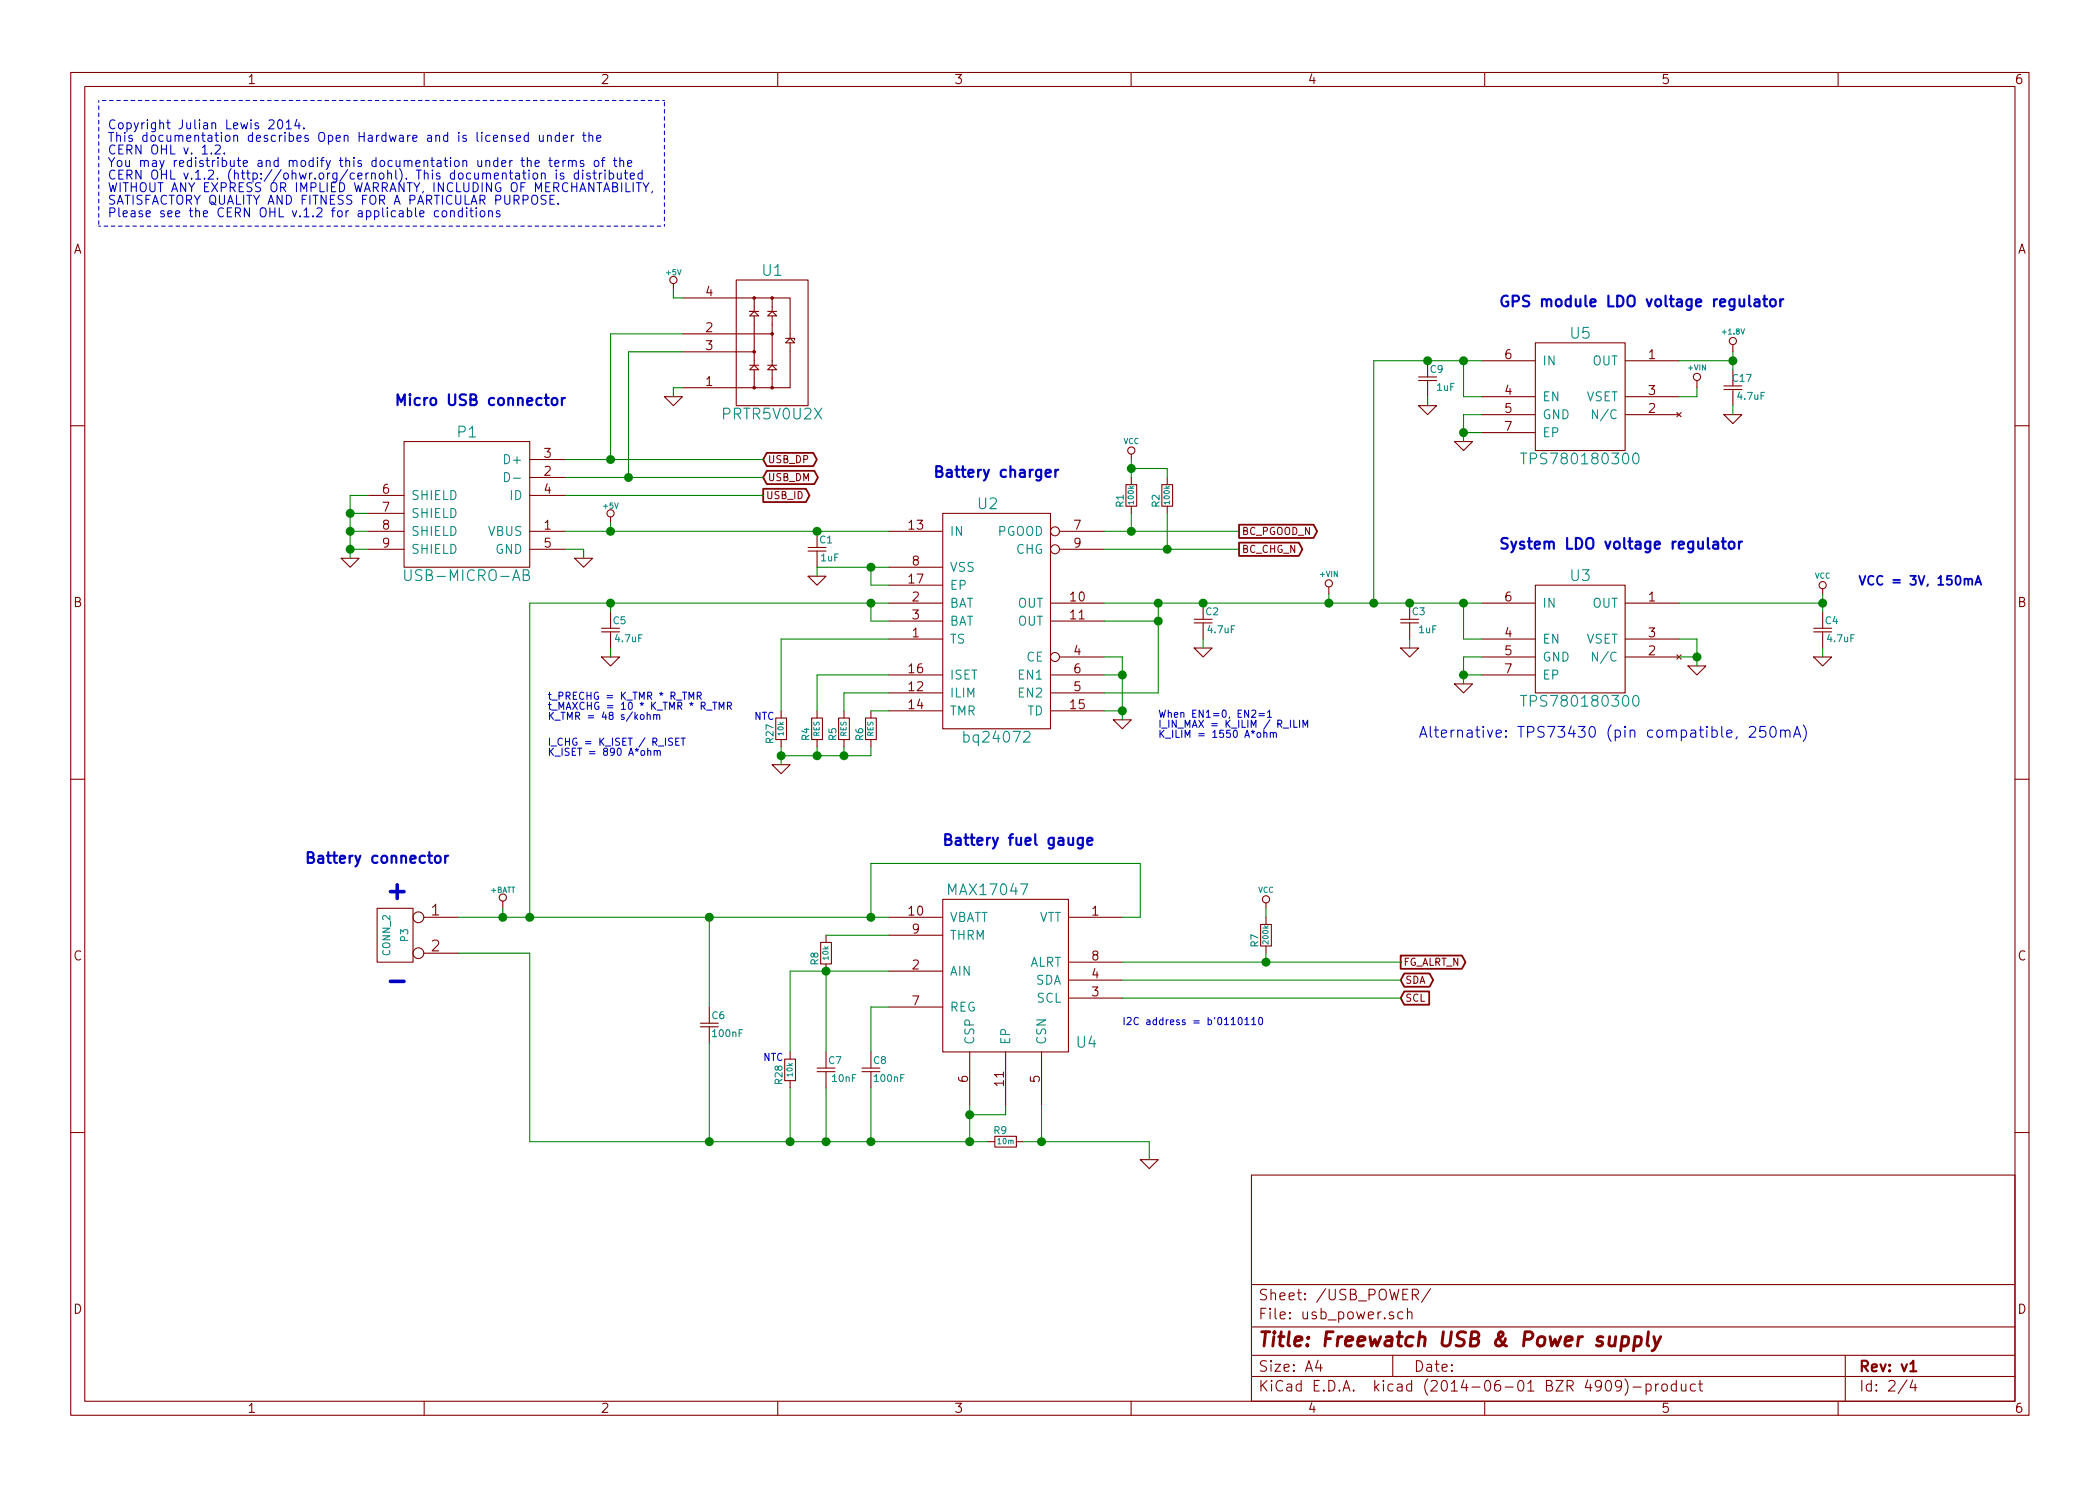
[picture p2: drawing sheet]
EESchema Schematic File Version 2
LIBS:power
LIBS:device
LIBS:transistors
LIBS:conn
LIBS:linear
LIBS:regul
LIBS:74xx
LIBS:cmos4000
LIBS:adc-dac
LIBS:memory
LIBS:xilinx
LIBS:special
LIBS:microcontrollers
LIBS:dsp
LIBS:microchip
LIBS:analog_switches
LIBS:motorola
LIBS:texas
LIBS:intel
LIBS:audio
LIBS:interface
LIBS:digital-audio
LIBS:philips
LIBS:display
LIBS:cypress
LIBS:siliconi
LIBS:opto
LIBS:atmel
LIBS:contrib
LIBS:valves
LIBS:freewatch
LIBS:freewatch_v1-cache
EELAYER 24 0
EELAYER END
$Descr A4 11693 8268
encoding utf-8
Sheet 2 4
Title "Freewatch USB & Power supply"
Date ""
Rev "v1"
Comp ""
Comment1 ""
Comment2 ""
Comment3 ""
Comment4 ""
$EndDescr
$Comp
L USB-MICRO-AB P1
U 1 1
P 3150 2550
F 0 "P1" H 2600 2700 60  0000 C CNN
F 1 "USB-MICRO-AB" H 2600 1900 60  0000 C CNN
F 2 "" H 2600 2250 60  0000 C CNN
F 3 "" H 2600 2250 60  0000 C CNN
	1    3150 2550
	1    0    0    -1  
$EndComp
$Comp
L TPS780180300 U3
U 1 1
P 8250 3350
F 0 "U3" H 8800 3500 60  0000 C CNN
F 1 "TPS780180300" H 8800 2800 60  0000 C CNN
F 2 "" H 8250 3350 60  0000 C CNN
F 3 "" H 8250 3350 60  0000 C CNN
	1    8250 3350
	1    0    0    -1  
$EndComp
$Comp
L bq24072 U2
U 1 1
P 4950 2950
F 0 "U2" H 5500 3100 60  0000 C CNN
F 1 "bq24072" H 5550 1800 60  0000 C CNN
F 2 "" H 7100 3050 60  0000 C CNN
F 3 "" H 7100 3050 60  0000 C CNN
	1    4950 2950
	1    0    0    -1  
$EndComp
$Comp
L MAX17047 U4
U 1 1
P 4950 5100
F 0 "U4" H 6050 4400 60  0000 C CNN
F 1 "MAX17047" H 5500 5250 60  0000 C CNN
F 2 "" H 5600 5250 60  0000 C CNN
F 3 "" H 5600 5250 60  0000 C CNN
	1    4950 5100
	1    0    0    -1  
$EndComp
$Comp
L GND #PWR01
U 1 1
P 3250 3100
F 0 "#PWR01" H 3250 3100 30  0001 C CNN
F 1 "GND" H 3250 3030 30  0001 C CNN
F 2 "" H 3250 3100 60  0000 C CNN
F 3 "" H 3250 3100 60  0000 C CNN
	1    3250 3100
	1    0    0    -1  
$EndComp
$Comp
L GND #PWR02
U 1 1
P 1950 3100
F 0 "#PWR02" H 1950 3100 30  0001 C CNN
F 1 "GND" H 1950 3030 30  0001 C CNN
F 2 "" H 1950 3100 60  0000 C CNN
F 3 "" H 1950 3100 60  0000 C CNN
	1    1950 3100
	1    0    0    -1  
$EndComp
$Comp
L +5V #PWR03
U 1 1
P 3400 2900
F 0 "#PWR03" H 3400 2990 20  0001 C CNN
F 1 "+5V" H 3400 2990 30  0000 C CNN
F 2 "" H 3400 2900 60  0000 C CNN
F 3 "" H 3400 2900 60  0000 C CNN
	1    3400 2900
	1    0    0    -1  
$EndComp
$Comp
L VCC #PWR04
U 1 1
P 10150 3300
F 0 "#PWR04" H 10150 3400 30  0001 C CNN
F 1 "VCC" H 10150 3400 30  0000 C CNN
F 2 "" H 10150 3300 60  0000 C CNN
F 3 "" H 10150 3300 60  0000 C CNN
	1    10150 3300
	1    0    0    -1  
$EndComp
$Comp
L CONN_2 P3
U 1 1
P 2200 5200
F 0 "P3" V 2150 5200 40  0000 C CNN
F 1 "CONN_2" V 2250 5200 40  0000 C CNN
F 2 "" H 2200 5200 60  0000 C CNN
F 3 "" H 2200 5200 60  0000 C CNN
	1    2200 5200
	-1   0    0    -1  
$EndComp
Text GLabel 4250 2550 2    40   BiDi ~ 0
USB_DP
Text GLabel 4250 2650 2    40   BiDi ~ 0
USB_DM
Text Notes 4200 4000 0    40   ~ 0
NTC
$Comp
L GND #PWR05
U 1 1
P 6250 4000
F 0 "#PWR05" H 6250 4000 30  0001 C CNN
F 1 "GND" H 6250 3930 30  0001 C CNN
F 2 "" H 6250 4000 60  0000 C CNN
F 3 "" H 6250 4000 60  0000 C CNN
	1    6250 4000
	1    0    0    -1  
$EndComp
Text Notes 6450 4100 0    40   ~ 0
When EN1=0, EN2=1\nI_IN_MAX = K_ILIM / R_ILIM\nK_ILIM = 1550 A*ohm
$Comp
L GND #PWR06
U 1 1
P 4550 3200
F 0 "#PWR06" H 4550 3200 30  0001 C CNN
F 1 "GND" H 4550 3130 30  0001 C CNN
F 2 "" H 4550 3200 60  0000 C CNN
F 3 "" H 4550 3200 60  0000 C CNN
	1    4550 3200
	1    0    0    -1  
$EndComp
$Comp
L RES R9
U 1 1
P 5600 6350
F 0 "R9" H 5570 6410 39  0000 C CNN
F 1 "10m" H 5600 6350 30  0000 C CNN
F 2 "" H 5600 6350 60  0000 C CNN
F 3 "" H 5600 6350 60  0000 C CNN
	1    5600 6350
	1    0    0    -1  
$EndComp
$Comp
L CAP C1
U 1 1
P 4550 3050
F 0 "C1" V 4500 3100 39  0000 C CNN
F 1 "1uF" V 4600 3120 39  0000 C CNN
F 2 "" H 4550 3050 60  0000 C CNN
F 3 "" H 4550 3050 60  0000 C CNN
	1    4550 3050
	0    1    1    0   
$EndComp
$Comp
L CAP C2
U 1 1
P 6700 3450
F 0 "C2" V 6650 3500 39  0000 C CNN
F 1 "4.7uF" V 6750 3550 39  0000 C CNN
F 2 "" H 6700 3450 60  0000 C CNN
F 3 "" H 6700 3450 60  0000 C CNN
	1    6700 3450
	0    1    1    0   
$EndComp
$Comp
L CAP C6
U 1 1
P 3950 5700
F 0 "C6" V 3900 5750 39  0000 C CNN
F 1 "100nF" V 4000 5800 39  0000 C CNN
F 2 "" H 3950 5700 60  0000 C CNN
F 3 "" H 3950 5700 60  0000 C CNN
	1    3950 5700
	0    1    1    0   
$EndComp
$Comp
L RES R6
U 1 1
P 4850 4050
F 0 "R6" H 4820 4110 39  0000 C CNN
F 1 "RES" H 4850 4050 30  0000 C CNN
F 2 "" H 4850 4050 60  0000 C CNN
F 3 "" H 4850 4050 60  0000 C CNN
	1    4850 4050
	0    -1   -1   0   
$EndComp
$Comp
L RES R5
U 1 1
P 4700 4050
F 0 "R5" H 4670 4110 39  0000 C CNN
F 1 "RES" H 4700 4050 30  0000 C CNN
F 2 "" H 4700 4050 60  0000 C CNN
F 3 "" H 4700 4050 60  0000 C CNN
	1    4700 4050
	0    -1   -1   0   
$EndComp
$Comp
L RES R4
U 1 1
P 4550 4050
F 0 "R4" H 4520 4110 39  0000 C CNN
F 1 "RES" H 4550 4050 30  0000 C CNN
F 2 "" H 4550 4050 60  0000 C CNN
F 3 "" H 4550 4050 60  0000 C CNN
	1    4550 4050
	0    -1   -1   0   
$EndComp
$Comp
L GND #PWR07
U 1 1
P 4350 4250
F 0 "#PWR07" H 4350 4250 30  0001 C CNN
F 1 "GND" H 4350 4180 30  0001 C CNN
F 2 "" H 4350 4250 60  0000 C CNN
F 3 "" H 4350 4250 60  0000 C CNN
	1    4350 4250
	1    0    0    -1  
$EndComp
$Comp
L GND #PWR08
U 1 1
P 6400 6450
F 0 "#PWR08" H 6400 6450 30  0001 C CNN
F 1 "GND" H 6400 6380 30  0001 C CNN
F 2 "" H 6400 6450 60  0000 C CNN
F 3 "" H 6400 6450 60  0000 C CNN
	1    6400 6450
	1    0    0    -1  
$EndComp
$Comp
L RES R8
U 1 1
P 4600 5300
F 0 "R8" H 4570 5360 39  0000 C CNN
F 1 "10k" H 4600 5300 30  0000 C CNN
F 2 "" H 4600 5300 60  0000 C CNN
F 3 "" H 4600 5300 60  0000 C CNN
	1    4600 5300
	0    -1   -1   0   
$EndComp
$Comp
L CAP C7
U 1 1
P 4600 5950
F 0 "C7" V 4550 6000 39  0000 C CNN
F 1 "10nF" V 4650 6050 39  0000 C CNN
F 2 "" H 4600 5950 60  0000 C CNN
F 3 "" H 4600 5950 60  0000 C CNN
	1    4600 5950
	0    1    1    0   
$EndComp
$Comp
L CAP C8
U 1 1
P 4850 5950
F 0 "C8" V 4800 6000 39  0000 C CNN
F 1 "100nF" V 4900 6050 39  0000 C CNN
F 2 "" H 4850 5950 60  0000 C CNN
F 3 "" H 4850 5950 60  0000 C CNN
	1    4850 5950
	0    1    1    0   
$EndComp
Text Notes 2150 5000 0    100  ~ 20
+
Text Notes 2150 5500 0    100  ~ 20
-
$Comp
L GND #PWR09
U 1 1
P 6700 3600
F 0 "#PWR09" H 6700 3600 30  0001 C CNN
F 1 "GND" H 6700 3530 30  0001 C CNN
F 2 "" H 6700 3600 60  0000 C CNN
F 3 "" H 6700 3600 60  0000 C CNN
	1    6700 3600
	1    0    0    -1  
$EndComp
$Comp
L CAP C3
U 1 1
P 7850 3450
F 0 "C3" V 7800 3500 39  0000 C CNN
F 1 "1uF" V 7900 3550 39  0000 C CNN
F 2 "" H 7850 3450 60  0000 C CNN
F 3 "" H 7850 3450 60  0000 C CNN
	1    7850 3450
	0    1    1    0   
$EndComp
$Comp
L GND #PWR010
U 1 1
P 7850 3600
F 0 "#PWR010" H 7850 3600 30  0001 C CNN
F 1 "GND" H 7850 3530 30  0001 C CNN
F 2 "" H 7850 3600 60  0000 C CNN
F 3 "" H 7850 3600 60  0000 C CNN
	1    7850 3600
	1    0    0    -1  
$EndComp
$Comp
L GND #PWR011
U 1 1
P 8150 3800
F 0 "#PWR011" H 8150 3800 30  0001 C CNN
F 1 "GND" H 8150 3730 30  0001 C CNN
F 2 "" H 8150 3800 60  0000 C CNN
F 3 "" H 8150 3800 60  0000 C CNN
	1    8150 3800
	1    0    0    -1  
$EndComp
$Comp
L CAP C4
U 1 1
P 10150 3500
F 0 "C4" V 10100 3550 39  0000 C CNN
F 1 "4.7uF" V 10200 3600 39  0000 C CNN
F 2 "" H 10150 3500 60  0000 C CNN
F 3 "" H 10150 3500 60  0000 C CNN
	1    10150 3500
	0    1    1    0   
$EndComp
$Comp
L GND #PWR012
U 1 1
P 10150 3650
F 0 "#PWR012" H 10150 3650 30  0001 C CNN
F 1 "GND" H 10150 3580 30  0001 C CNN
F 2 "" H 10150 3650 60  0000 C CNN
F 3 "" H 10150 3650 60  0000 C CNN
	1    10150 3650
	1    0    0    -1  
$EndComp
Text GLabel 4250 2750 2    40   Output ~ 0
USB_ID
Text Notes 6250 5700 0    40   ~ 0
I2C address = b'0110110
$Comp
L RES R7
U 1 1
P 7050 5200
F 0 "R7" H 7020 5260 39  0000 C CNN
F 1 "200k" H 7050 5200 30  0000 C CNN
F 2 "" H 7050 5200 60  0000 C CNN
F 3 "" H 7050 5200 60  0000 C CNN
	1    7050 5200
	0    -1   -1   0   
$EndComp
$Comp
L VCC #PWR013
U 1 1
P 7050 5050
F 0 "#PWR013" H 7050 5150 30  0001 C CNN
F 1 "VCC" H 7050 5150 30  0000 C CNN
F 2 "" H 7050 5050 60  0000 C CNN
F 3 "" H 7050 5050 60  0000 C CNN
	1    7050 5050
	1    0    0    -1  
$EndComp
Text GLabel 7800 5350 2    40   Output ~ 0
FG_ALRT_N
Text GLabel 7800 5450 2    40   BiDi ~ 0
SDA
Text GLabel 7800 5550 2    40   Input ~ 0
SCL
$Comp
L RES R1
U 1 1
P 6300 2750
F 0 "R1" H 6270 2810 39  0000 C CNN
F 1 "100k" H 6300 2750 30  0000 C CNN
F 2 "" H 6300 2750 60  0000 C CNN
F 3 "" H 6300 2750 60  0000 C CNN
	1    6300 2750
	0    -1   -1   0   
$EndComp
$Comp
L RES R2
U 1 1
P 6500 2750
F 0 "R2" H 6470 2810 39  0000 C CNN
F 1 "100k" H 6500 2750 30  0000 C CNN
F 2 "" H 6500 2750 60  0000 C CNN
F 3 "" H 6500 2750 60  0000 C CNN
	1    6500 2750
	0    -1   -1   0   
$EndComp
$Comp
L VCC #PWR014
U 1 1
P 6300 2550
F 0 "#PWR014" H 6300 2650 30  0001 C CNN
F 1 "VCC" H 6300 2650 30  0000 C CNN
F 2 "" H 6300 2550 60  0000 C CNN
F 3 "" H 6300 2550 60  0000 C CNN
	1    6300 2550
	1    0    0    -1  
$EndComp
Text GLabel 6900 2950 2    40   Output ~ 0
BC_PGOOD_N
Text GLabel 6900 3050 2    40   Output ~ 0
BC_CHG_N
Text Notes 3050 4000 0    40   ~ 0
t_PRECHG = K_TMR * R_TMR\nt_MAXCHG = 10 * K_TMR * R_TMR\nK_TMR = 48 s/kohm
Text Notes 3050 4200 0    40   ~ 0
I_CHG = K_ISET / R_ISET\nK_ISET = 890 A*ohm
Text Notes 10350 3250 0    50   ~ 10
VCC = 3V, 150mA
Text Notes 600  1200 0    50   ~ 0
Copyright Julian Lewis 2014.\nThis documentation describes Open Hardware and is licensed under the\nCERN OHL v. 1.2.\nYou may redistribute and modify this documentation under the terms of the\nCERN OHL v.1.2. (http://ohwr.org/cernohl). This documentation is distributed\nWITHOUT ANY EXPRESS OR IMPLIED WARRANTY, INCLUDING OF MERCHANTABILITY,\nSATISFACTORY QUALITY AND FITNESS FOR A PARTICULAR PURPOSE.\nPlease see the CERN OHL v.1.2 for applicable conditions
$Comp
L PRTR5V0U2X U1
U 1 1
P 3800 1650
F 0 "U1" H 4300 1800 60  0000 C CNN
F 1 "PRTR5V0U2X" H 4300 1000 60  0000 C CNN
F 2 "" H 3800 1450 60  0000 C CNN
F 3 "" H 3800 1450 60  0000 C CNN
	1    3800 1650
	1    0    0    -1  
$EndComp
$Comp
L +5V #PWR015
U 1 1
P 3750 1600
F 0 "#PWR015" H 3750 1690 20  0001 C CNN
F 1 "+5V" H 3750 1690 30  0000 C CNN
F 2 "" H 3750 1600 60  0000 C CNN
F 3 "" H 3750 1600 60  0000 C CNN
	1    3750 1600
	1    0    0    -1  
$EndComp
$Comp
L GND #PWR016
U 1 1
P 3750 2200
F 0 "#PWR016" H 3750 2200 30  0001 C CNN
F 1 "GND" H 3750 2130 30  0001 C CNN
F 2 "" H 3750 2200 60  0000 C CNN
F 3 "" H 3750 2200 60  0000 C CNN
	1    3750 2200
	1    0    0    -1  
$EndComp
$Comp
L CAP C5
U 1 1
P 3400 3500
F 0 "C5" V 3350 3550 39  0000 C CNN
F 1 "4.7uF" V 3450 3600 39  0000 C CNN
F 2 "" H 3400 3500 60  0000 C CNN
F 3 "" H 3400 3500 60  0000 C CNN
	1    3400 3500
	0    1    1    0   
$EndComp
$Comp
L +BATT #PWR017
U 1 1
P 2800 5050
F 0 "#PWR017" H 2800 5000 20  0001 C CNN
F 1 "+BATT" H 2800 5150 30  0000 C CNN
F 2 "" H 2800 5050 60  0000 C CNN
F 3 "" H 2800 5050 60  0000 C CNN
	1    2800 5050
	1    0    0    -1  
$EndComp
Wire Wire Line
	1950 3050 2050 3050
Wire Wire Line
	1950 2750 1950 3100
Wire Wire Line
	3150 3050 3250 3050
Wire Wire Line
	3250 3050 3250 3100
Wire Wire Line
	3150 2950 4950 2950
Wire Wire Line
	2050 2750 1950 2750
Connection ~ 1950 3050
Wire Wire Line
	2050 2950 1950 2950
Connection ~ 1950 2950
Wire Wire Line
	2050 2850 1950 2850
Connection ~ 1950 2850
Wire Wire Line
	3150 2550 4250 2550
Wire Wire Line
	3150 2650 4250 2650
Wire Wire Line
	6150 3650 6250 3650
Wire Wire Line
	6250 3650 6250 4000
Wire Wire Line
	6150 3950 6250 3950
Connection ~ 6250 3950
Wire Wire Line
	6450 3850 6150 3850
Wire Wire Line
	6150 3350 8250 3350
Wire Wire Line
	6150 3750 6250 3750
Connection ~ 6250 3750
Wire Wire Line
	2950 6350 5500 6350
Wire Wire Line
	5700 6350 6400 6350
Wire Wire Line
	5800 6150 5800 6350
Connection ~ 5800 6350
Wire Wire Line
	6400 6350 6400 6450
Wire Wire Line
	4350 4200 4850 4200
Wire Wire Line
	4850 4200 4850 4150
Connection ~ 4550 4200
Wire Wire Line
	4700 4150 4700 4200
Connection ~ 4700 4200
Wire Wire Line
	4850 3950 4950 3950
Wire Wire Line
	4700 3950 4700 3850
Wire Wire Line
	4700 3850 4950 3850
Wire Wire Line
	4550 3950 4550 3750
Wire Wire Line
	4550 3750 4950 3750
Wire Wire Line
	2550 5100 4950 5100
Wire Wire Line
	4950 5200 4600 5200
Wire Wire Line
	4400 5400 4950 5400
Wire Wire Line
	4600 5400 4600 5850
Connection ~ 4600 6350
Wire Wire Line
	4850 6050 4850 6350
Connection ~ 4850 6350
Wire Wire Line
	4350 3550 4950 3550
Wire Wire Line
	4950 3450 4850 3450
Wire Wire Line
	4850 3450 4850 3350
Wire Wire Line
	2950 3350 4950 3350
Connection ~ 4850 3350
Wire Wire Line
	4550 3200 4550 3150
Wire Wire Line
	4550 3150 4950 3150
Connection ~ 4600 5400
Wire Wire Line
	6700 3550 6700 3600
Wire Wire Line
	7850 3550 7850 3600
Wire Wire Line
	8250 3650 8150 3650
Wire Wire Line
	8150 3650 8150 3800
Wire Wire Line
	9350 3350 10150 3350
Wire Wire Line
	8250 3550 8150 3550
Wire Wire Line
	8150 3550 8150 3350
Connection ~ 8150 3350
Wire Wire Line
	10150 3300 10150 3400
Connection ~ 10150 3350
Wire Wire Line
	10150 3600 10150 3650
Wire Wire Line
	4850 5100 4850 4800
Wire Wire Line
	4850 4800 6350 4800
Wire Wire Line
	6350 4800 6350 5100
Wire Wire Line
	6350 5100 6250 5100
Connection ~ 4850 5100
Wire Wire Line
	3150 2750 4250 2750
Wire Wire Line
	3400 2900 3400 2950
Connection ~ 3400 2950
Wire Wire Line
	4950 5600 4850 5600
Wire Wire Line
	4850 5600 4850 5850
Wire Wire Line
	6250 5350 7800 5350
Wire Wire Line
	6250 5450 7800 5450
Wire Wire Line
	6250 5550 7800 5550
Wire Wire Line
	7050 5050 7050 5100
Wire Wire Line
	7050 5300 7050 5350
Connection ~ 7050 5350
Wire Wire Line
	6450 3350 6450 3850
Connection ~ 6450 3350
Wire Wire Line
	6150 3450 6450 3450
Connection ~ 6450 3450
Wire Wire Line
	6150 2950 6900 2950
Wire Wire Line
	6150 3050 6900 3050
Wire Wire Line
	6300 2550 6300 2650
Wire Wire Line
	6300 2600 6500 2600
Wire Wire Line
	6500 2600 6500 2650
Connection ~ 6300 2600
Wire Wire Line
	6300 2850 6300 2950
Connection ~ 6300 2950
Wire Wire Line
	6500 2850 6500 3050
Connection ~ 6500 3050
Wire Wire Line
	5600 6150 5600 6200
Wire Wire Line
	5600 6200 5400 6200
Wire Wire Line
	5400 6150 5400 6350
Connection ~ 5400 6350
Connection ~ 5400 6200
Connection ~ 4550 2950
Connection ~ 6700 3350
Connection ~ 7850 3350
Wire Notes Line
	550  550  550  1250
Wire Notes Line
	550  1250 3700 1250
Wire Notes Line
	3700 1250 3700 550 
Wire Notes Line
	3700 550  550  550 
Wire Wire Line
	3800 2150 3750 2150
Wire Wire Line
	3750 2150 3750 2200
Wire Wire Line
	3800 1650 3750 1650
Wire Wire Line
	3750 1650 3750 1600
Wire Wire Line
	3800 1850 3400 1850
Wire Wire Line
	3400 1850 3400 2550
Connection ~ 3400 2550
Wire Wire Line
	3800 1950 3500 1950
Wire Wire Line
	3500 1950 3500 2650
Connection ~ 3500 2650
Wire Wire Line
	2950 3350 2950 5100
Connection ~ 2950 5100
Wire Wire Line
	2950 5300 2950 6350
Connection ~ 3950 6350
Wire Wire Line
	2550 5300 2950 5300
Wire Wire Line
	3950 5600 3950 5100
Connection ~ 3950 5100
Wire Wire Line
	3950 5800 3950 6350
Wire Wire Line
	2800 5050 2800 5100
Connection ~ 2800 5100
Wire Wire Line
	4600 6050 4600 6350
Text Notes 5200 2650 0    60   ~ 12
Battery charger
Text Notes 8350 3050 0    60   ~ 12
System LDO voltage regulator
Text Notes 5250 4700 0    60   ~ 12
Battery fuel gauge
Text Notes 2200 2250 0    60   ~ 12
Micro USB connector
Text Notes 1700 4800 0    60   ~ 12
Battery connector
$Comp
L GND #PWR018
U 1 1
P 3400 3650
F 0 "#PWR018" H 3400 3650 30  0001 C CNN
F 1 "GND" H 3400 3580 30  0001 C CNN
F 2 "" H 3400 3650 60  0000 C CNN
F 3 "" H 3400 3650 60  0000 C CNN
	1    3400 3650
	1    0    0    -1  
$EndComp
Wire Wire Line
	3400 3350 3400 3400
Connection ~ 3400 3350
Wire Wire Line
	3400 3600 3400 3650
Wire Wire Line
	4950 3250 4850 3250
Wire Wire Line
	4850 3250 4850 3150
Connection ~ 4850 3150
Wire Wire Line
	8250 3750 8150 3750
Connection ~ 8150 3750
$Comp
L RES R27
U 1 1
P 4350 4050
F 0 "R27" H 4320 4110 39  0000 C CNN
F 1 "10k" H 4350 4050 30  0000 C CNN
F 2 "" H 4350 4050 60  0000 C CNN
F 3 "" H 4350 4050 60  0000 C CNN
	1    4350 4050
	0    -1   -1   0   
$EndComp
Wire Wire Line
	4350 3550 4350 3950
Wire Wire Line
	4350 4150 4350 4250
Wire Wire Line
	4550 4150 4550 4200
Connection ~ 4350 4200
$Comp
L RES R28
U 1 1
P 4400 5950
F 0 "R28" H 4370 6010 39  0000 C CNN
F 1 "10k" H 4400 5950 30  0000 C CNN
F 2 "" H 4400 5950 60  0000 C CNN
F 3 "" H 4400 5950 60  0000 C CNN
	1    4400 5950
	0    -1   -1   0   
$EndComp
Text Notes 4250 5900 0    40   ~ 0
NTC
Wire Wire Line
	4400 5400 4400 5850
Wire Wire Line
	4400 6050 4400 6350
Connection ~ 4400 6350
$Comp
L GND #PWR019
U 1 1
P 9450 3700
F 0 "#PWR019" H 9450 3700 30  0001 C CNN
F 1 "GND" H 9450 3630 30  0001 C CNN
F 2 "" H 9450 3700 60  0000 C CNN
F 3 "" H 9450 3700 60  0000 C CNN
	1    9450 3700
	1    0    0    -1  
$EndComp
Wire Wire Line
	9350 3550 9450 3550
Wire Wire Line
	9450 3550 9450 3700
Wire Wire Line
	9350 3650 9450 3650
Connection ~ 9450 3650
Text Notes 7900 4100 0    60   ~ 0
Alternative: TPS73430 (pin compatible, 250mA)
$Comp
L TPS780180300 U5
U 1 1
P 8250 2000
F 0 "U5" H 8800 2150 60  0000 C CNN
F 1 "TPS780180300" H 8800 1450 60  0000 C CNN
F 2 "" H 8250 2000 60  0000 C CNN
F 3 "" H 8250 2000 60  0000 C CNN
	1    8250 2000
	1    0    0    -1  
$EndComp
$Comp
L CAP C9
U 1 1
P 7950 2100
F 0 "C9" V 7900 2150 39  0000 C CNN
F 1 "1uF" V 8000 2200 39  0000 C CNN
F 2 "" H 7950 2100 60  0000 C CNN
F 3 "" H 7950 2100 60  0000 C CNN
	1    7950 2100
	0    1    1    0   
$EndComp
$Comp
L GND #PWR020
U 1 1
P 7950 2250
F 0 "#PWR020" H 7950 2250 30  0001 C CNN
F 1 "GND" H 7950 2180 30  0001 C CNN
F 2 "" H 7950 2250 60  0000 C CNN
F 3 "" H 7950 2250 60  0000 C CNN
	1    7950 2250
	1    0    0    -1  
$EndComp
$Comp
L GND #PWR021
U 1 1
P 8150 2450
F 0 "#PWR021" H 8150 2450 30  0001 C CNN
F 1 "GND" H 8150 2380 30  0001 C CNN
F 2 "" H 8150 2450 60  0000 C CNN
F 3 "" H 8150 2450 60  0000 C CNN
	1    8150 2450
	1    0    0    -1  
$EndComp
$Comp
L CAP C17
U 1 1
P 9650 2150
F 0 "C17" V 9600 2200 39  0000 C CNN
F 1 "4.7uF" V 9700 2250 39  0000 C CNN
F 2 "" H 9650 2150 60  0000 C CNN
F 3 "" H 9650 2150 60  0000 C CNN
	1    9650 2150
	0    1    1    0   
$EndComp
$Comp
L GND #PWR022
U 1 1
P 9650 2300
F 0 "#PWR022" H 9650 2300 30  0001 C CNN
F 1 "GND" H 9650 2230 30  0001 C CNN
F 2 "" H 9650 2300 60  0000 C CNN
F 3 "" H 9650 2300 60  0000 C CNN
	1    9650 2300
	1    0    0    -1  
$EndComp
Wire Wire Line
	7950 2200 7950 2250
Wire Wire Line
	8250 2300 8150 2300
Wire Wire Line
	8150 2300 8150 2450
Wire Wire Line
	9350 2000 9650 2000
Wire Wire Line
	8250 2200 8150 2200
Wire Wire Line
	8150 2200 8150 2000
Connection ~ 8150 2000
Wire Wire Line
	9650 1950 9650 2050
Connection ~ 9650 2000
Wire Wire Line
	9650 2250 9650 2300
Connection ~ 7950 2000
Text Notes 8350 1700 0    60   ~ 12
GPS module LDO voltage regulator
Wire Wire Line
	8250 2400 8150 2400
Connection ~ 8150 2400
Wire Wire Line
	7650 2000 8250 2000
$Comp
L +1.8V #PWR023
U 1 1
P 9650 1950
F 0 "#PWR023" H 9650 2090 20  0001 C CNN
F 1 "+1.8V" H 9650 2060 30  0000 C CNN
F 2 "" H 9650 1950 60  0000 C CNN
F 3 "" H 9650 1950 60  0000 C CNN
	1    9650 1950
	1    0    0    -1  
$EndComp
Wire Wire Line
	9450 2150 9450 2200
Wire Wire Line
	9450 2200 9350 2200
$Comp
L +VIN #PWR024
U 1 1
P 7400 3300
F 0 "#PWR024" H 7400 3440 20  0001 C CNN
F 1 "+VIN" H 7400 3410 30  0000 C CNN
F 2 "" H 7400 3300 60  0000 C CNN
F 3 "" H 7400 3300 60  0000 C CNN
	1    7400 3300
	1    0    0    -1  
$EndComp
Wire Wire Line
	7400 3300 7400 3350
Connection ~ 7400 3350
Wire Wire Line
	7650 2000 7650 3350
Connection ~ 7650 3350
$Comp
L +VIN #PWR025
U 1 1
P 9450 2150
F 0 "#PWR025" H 9450 2290 20  0001 C CNN
F 1 "+VIN" H 9450 2260 30  0000 C CNN
F 2 "" H 9450 2150 60  0000 C CNN
F 3 "" H 9450 2150 60  0000 C CNN
	1    9450 2150
	1    0    0    -1  
$EndComp
$EndSCHEMATC
